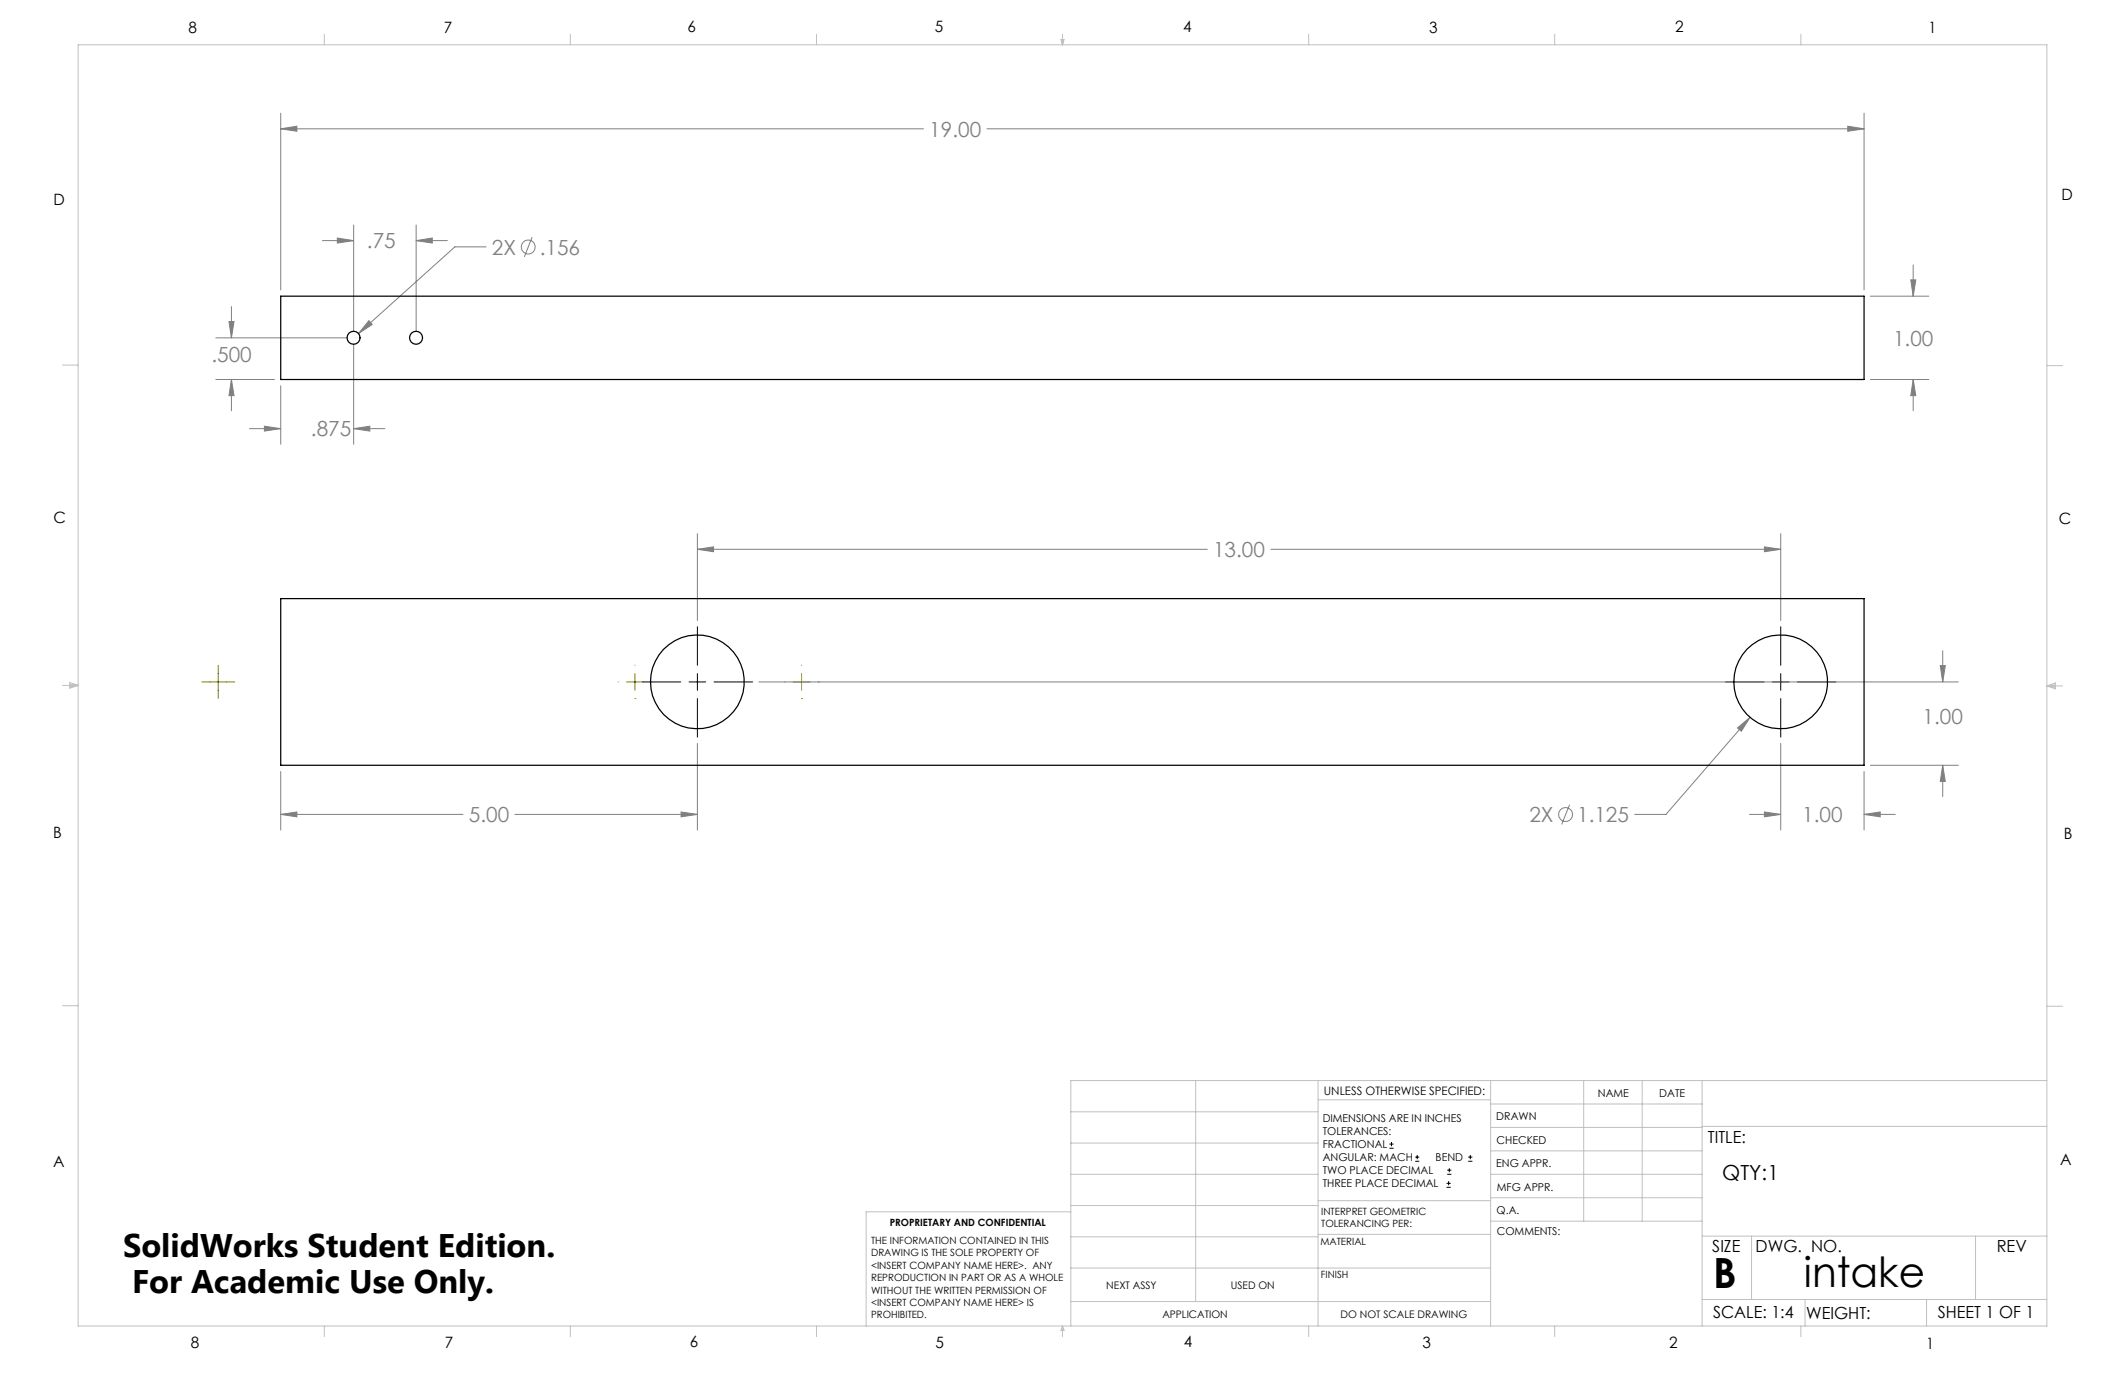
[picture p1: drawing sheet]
<svg xmlns="http://www.w3.org/2000/svg" width="432mm" height="279mm" viewBox="0 0 432 279" stroke-linecap="round" stroke-linejoin="round" font-family="sans-serif">
<g fill="none" stroke="#808080" stroke-width=".2">
<path d="M57 26.2l3.3-.6v1.1zM57 23v35.9M57 26.2h130.6M200.6 26.2h178.2M375.5 25.6l3.3 .6-3.3 .5zM378.8 23v35.9M65.5 48.9h6.4M68.5 48.4l3.4 .5-3.4 .5zM71.9 45.7v21.7M84.6 48.9l3.2-.5v1zM84.6 45.7v21.7M84.6 48.9h6.3"/>
<path d="M98.8 50.2h-6.4l-19.6 17.6M108.1 48.2l-1.6 4M388.3 56.9h1l-.5 3.3zM388.8 53.8v6.4M43.9 77.1h11.9M43.9 68.7h26.7M46.5 65.3h1.1l-.6 3.4zM47 77.1l.6 3.3h-1.1zM47 62.3v6.4M47 77.1v6.4M57 78.4v11.9M71.9 69.9v20.4"/>
<path d="M75 65.2l.6 .7-2.8 1.9zM380 77.1h11.9M380 60.2h11.9M388.8 77.1l.5 3.3h-1zM388.8 77.1v6.4M50.7 87.1h6.3M53.7 86.6l3.3 .5-3.3 .5zM71.9 87.1l3.2-.5v1zM71.9 87.1h6.3M141.7 111.6l3.3-.5v1zM141.7 108.4v17.7M141.7 111.6h103.6"/>
<path d="M258.2 111.6h103.6M358.5 111.1l3.3 .5-3.3 .5zM361.8 108.4v17.7M154.2 138.6h243.7M394.3 135.3h1l-.5 3.3zM394.8 132.2v6.4M57 156.8v11.9M141.7 151.1v17.6M353.1 147.9l2.5-2.1-1.8 2.8zM355.6 145.8l-17.1 19.7h-6.3M361.8 151.1v17.6M378.8 156.8v11.9"/>
<path d="M380 155.5h17.9M394.8 155.5l.5 3.3h-1zM394.8 155.5v6.4M57 165.5l3.3-.5v1zM57 165.5h37.1M104.6 165.5h37.1M138.4 165l3.3 .5-3.3 .5zM318.9 163.5l-1.6 4M355.5 165.5h6.3M358.5 165l3.3 .5-3.3 .5zM378.8 165.5l3.3-.5v1zM378.8 165.5h6.3"/>
<circle cx="107.3" cy="50.2" r="1.42"/>
<circle cx="318.1" cy="165.5" r="1.42"/>
</g>
<g fill="none" stroke="#000" stroke-width=".2">
<path d="M130.5 138.6h7.8M140 138.6h3.4M141.7 127.4v7.8M141.7 136.9v3.4M145.1 138.6h7.8M350.6 138.6h7.9M360.2 138.6h3.3M361.8 127.4v7.8M361.8 136.9v3.4M365.2 138.6h7.9M141.7 142v7.8M361.8 142v7.8"/>
<path d="M282.3 233.3h.9M282.3 232.5h.9M282.8 232.1v.8M287.6 236h.8M287.6 235.1h.8M288 234.7v.8M294.1 238.6h.8M294.1 237.8h.8M294.5 237.4v.8M298.3 236h.9M298.3 235.1h.9M298.8 234.7v.8"/>
<path d="M293.9 241.3h.9M293.9 240.5h.9M294.4 240v.8"/>
</g>
<g fill="none" stroke="#808000" stroke-width=".2">
<path d="M41 138.6h6.7M44.3 135.2v6.7M125.6 138.6h.1M127.3 138.6h3.4M129 135.1v.1M129 136.9v3.4M132.4 138.6h.1M159.5 138.6h.1M161.2 138.6h3.4M162.9 135.1v.1M162.9 136.9v3.4M166.3 138.6h.1"/>
<path d="M129 142h.1M162.9 142h.1"/>
</g>
<g fill="none" stroke="#c0c0c0" stroke-width=".2">
<path d="M15.9 9.1h400v260.4h-400zM65.9 6.9v2.2M115.9 6.9v2.2M165.9 6.9v2.2M215.6 8h.6l-.3 1.1zM215.7 8l.2 1.1M215.9 6.9v2.2M216 8l-.1 1.1M265.9 6.9v2.2M315.9 6.9v2.2M365.9 6.9v2.2M12.7 74.2h3.2"/>
<path d="M415.9 74.3h3.2M12.7 139.3h3.2M14.2 139.1l1.7 .2M14.2 138.7l1.7 .6-1.7 .5zM15.9 139.3l-1.7 .3M415.9 139.4h3.2M415.9 139.4l1.8-.6v1.2zM415.9 139.4l1.8 .3M417.7 139.2l-1.8 .2M12.7 204.4h3.2M243 219.6v44.9M267.8 219.6v49.9"/>
<path d="M302.9 219.6v49.9M321.8 219.6v28.5M333.7 219.6v28.5M345.9 219.6v49.9M415.9 204.5h3.2M415.9 219.6h-198.3v49.9M217.6 238.6h50.2M217.6 232.3h50.2M217.6 225.9h50.2M267.8 223.5h35.1M302.9 233.9h43M302.9 229.1h43"/>
<path d="M302.9 224.3h43M302.9 238.6h43M345.9 228.9h70M217.6 257.7h85.3M217.6 251.3h50.2M217.6 245h50.2M217.6 246.2h-41.6v23.3M267.8 250.8h35.1M267.8 244h35.1M302.9 248.1h43M302.9 243.4h43M345.9 251.2h70"/>
<path d="M355.9 251.2v12.9M401.4 251.2v12.9M65.9 269.5v2.1M115.9 269.5v2.1M165.9 269.5v2.1M215.9 269.5v2.1M215.9 269.5l.3 .8h-.6zM217.6 264.5h85.3M265.9 269.5v2.1M315.9 269.5v2.1M345.9 264.1h70M365.9 269.5v2.1"/>
<path d="M366.8 264.1v5.4M391.5 264.1v5.4"/>
</g>
<path d="M75 65.2l-2.2 2.6 2.8-1.9zM57 26.2l3.3-.6v1.1zM375.5 25.6l3.3 .6-3.3 .5zM388.8 77.1l.5 3.3h-1zM388.3 56.9h1l-.5 3.3zM46.5 65.3h1.1l-.6 3.4zM47 77.1l.6 3.3h-1.1zM53.7 86.6l3.3 .5-3.3 .5zM71.9 87.1l3.2-.5v1zM84.6 48.9l3.2-.5v1zM68.5 48.4l3.4 .5-3.4 .5zM353.1 147.9l.7 .7 1.8-2.8zM358.5 165l3.3 .5-3.3 .5zM378.8 165.5l3.3-.5v1zM138.4 165l3.3 .5-3.3 .5zM57 165.5l3.3-.5v1zM141.7 111.6l3.3-.5v1zM358.5 111.1l3.3 .5-3.3 .5zM394.8 155.5l.5 3.3h-1zM394.3 135.3h1l-.5 3.3z" fill="#808080"/>
<g fill="none" stroke="#000" stroke-width=".25">
<path d="M57 60.2h321.8v16.9h-321.8zM57 121.6h321.8v33.9h-321.8z"/>
<circle cx="71.8" cy="68.6" r="1.32"/>
<circle cx="84.5" cy="68.6" r="1.32"/>
<circle cx="141.7" cy="138.5" r="9.5"/>
<circle cx="361.8" cy="138.5" r="9.5"/>
</g>
<g font-size="8.5">
<text x="348.1" y="261.8">B</text>
<text x="366.6" y="261.6">intake</text>
</g>
<g font-size="6.6">
<text x="25" y="255.4">SolidWorks Student Edition.</text>
<text x="26.8" y="262.7">For Academic Use Only.</text>
</g>
<g font-size="4.2" fill="#808080">
<text x="188.8" y="27.8">19.00</text>
<text x="74.6" y="50.5">.75</text>
<text x="100" y="51.7">2X</text>
<text x="109.7" y="51.7">.156</text>
<text x="384.7" y="70.2">1.00</text>
<text x="42.9" y="73.6">.500</text>
<text x="63.2" y="88.7">.875</text>
<text x="246.5" y="113.2">13.00</text>
<text x="390.7" y="147.2">1.00</text>
<text x="95.3" y="167.1">5.00</text>
<text x="310.8" y="167">2X</text>
<text x="320.5" y="167">1.125</text>
<text x="366.2" y="167.1">1.00</text>
</g>
<text font-size="4.2" x="350" y="239.8">QTY:1</text>
<g font-size="3.4">
<text x="347.1" y="232.3">TITLE:</text>
<text x="347.9" y="254.3">SIZE</text>
<text x="356.7" y="254.4">DWG. NO.</text>
<text x="405.7" y="254.5">REV</text>
<text x="348.1" y="267.9">SCALE: 1:4</text>
<text x="367" y="268">WEIGHT:</text>
<text x="393.8" y="267.9">SHEET 1 OF 1</text>
</g>
<g font-size="3.2">
<text x="38.3" y="6.7">8</text>
<text x="90.2" y="6.7">7</text>
<text x="139.7" y="6.5">6</text>
<text x="190" y="6.5">5</text>
<text x="240.4" y="6.5">4</text>
<text x="290.4" y="6.7">3</text>
<text x="340.4" y="6.5">2</text>
<text x="391.9" y="6.7">1</text>
<text x="10.9" y="41.6">D</text>
<text x="418.9" y="40.7">D</text>
<text x="10.9" y="106.3">C</text>
<text x="418.4" y="106.4">C</text>
<text x="10.8" y="170.2">B</text>
<text x="419.4" y="170.6">B</text>
<text x="10.8" y="237.2">A</text>
<text x="418.6" y="236.8">A</text>
<text x="38.8" y="273.8">8</text>
<text x="90.4" y="273.8">7</text>
<text x="140.2" y="273.8">6</text>
<text x="190.1" y="273.9">5</text>
<text x="240.5" y="273.8">4</text>
<text x="289" y="273.9">3</text>
<text x="339.1" y="273.8">2</text>
<text x="391.4" y="274.1">1</text>
</g>
<text font-size="2.4" x="269" y="222.4">UNLESS OTHERWISE SPECIFIED:</text>
<g font-size="2.2">
<text x="268.8" y="228">DIMENSIONS ARE IN INCHES</text>
<text x="304.1" y="227.7">DRAWN</text>
<text x="324.7" y="222.9">NAME</text>
<text x="337.2" y="222.9">DATE</text>
<text x="268.8" y="230.6">TOLERANCES:</text>
<text x="268.8" y="233.3">FRACTIONAL</text>
<text x="304.1" y="232.6">CHECKED</text>
<text x="268.8" y="236">ANGULAR: MACH</text>
<text x="268.8" y="238.6">TWO PLACE DECIMAL</text>
<text x="291.7" y="236">BEND</text>
<text x="304" y="237.2">ENG APPR.</text>
<text x="268.8" y="241.3">THREE PLACE DECIMAL</text>
<text x="304.2" y="241.9">MFG APPR.</text>
<text x="304.1" y="246.7">Q.A.</text>
<text x="304.1" y="250.9">COMMENTS:</text>
</g>
<g font-size="2.1">
<text x="224.8" y="262">NEXT ASSY</text>
<text x="250.1" y="261.9">USED ON</text>
<text x="236.2" y="267.8">APPLICATION</text>
<text x="272.4" y="267.8">DO NOT SCALE DRAWING</text>
</g>
<g font-size="2">
<text x="180.8" y="249.2">PROPRIETARY AND CONFIDENTIAL</text>
<text x="268.5" y="246.8">INTERPRET GEOMETRIC</text>
<text x="268.5" y="249.4">TOLERANCING PER:</text>
<text x="177" y="252.8">THE INFORMATION CONTAINED IN THIS</text>
<text x="177" y="255.3">DRAWING IS THE SOLE PROPERTY OF</text>
<text x="177" y="257.8">&lt;INSERT COMPANY NAME HERE&gt;. ANY</text>
<text x="268.3" y="252.9">MATERIAL</text>
<text x="177" y="260.3">REPRODUCTION IN PART OR AS A WHOLE</text>
<text x="177" y="262.9">WITHOUT THE WRITTEN PERMISSION OF</text>
<text x="268.4" y="259.7">FINISH</text>
<text x="177" y="265.4">&lt;INSERT COMPANY NAME HERE&gt; IS</text>
<text x="177" y="267.9">PROHIBITED.</text>
</g>
</svg>
